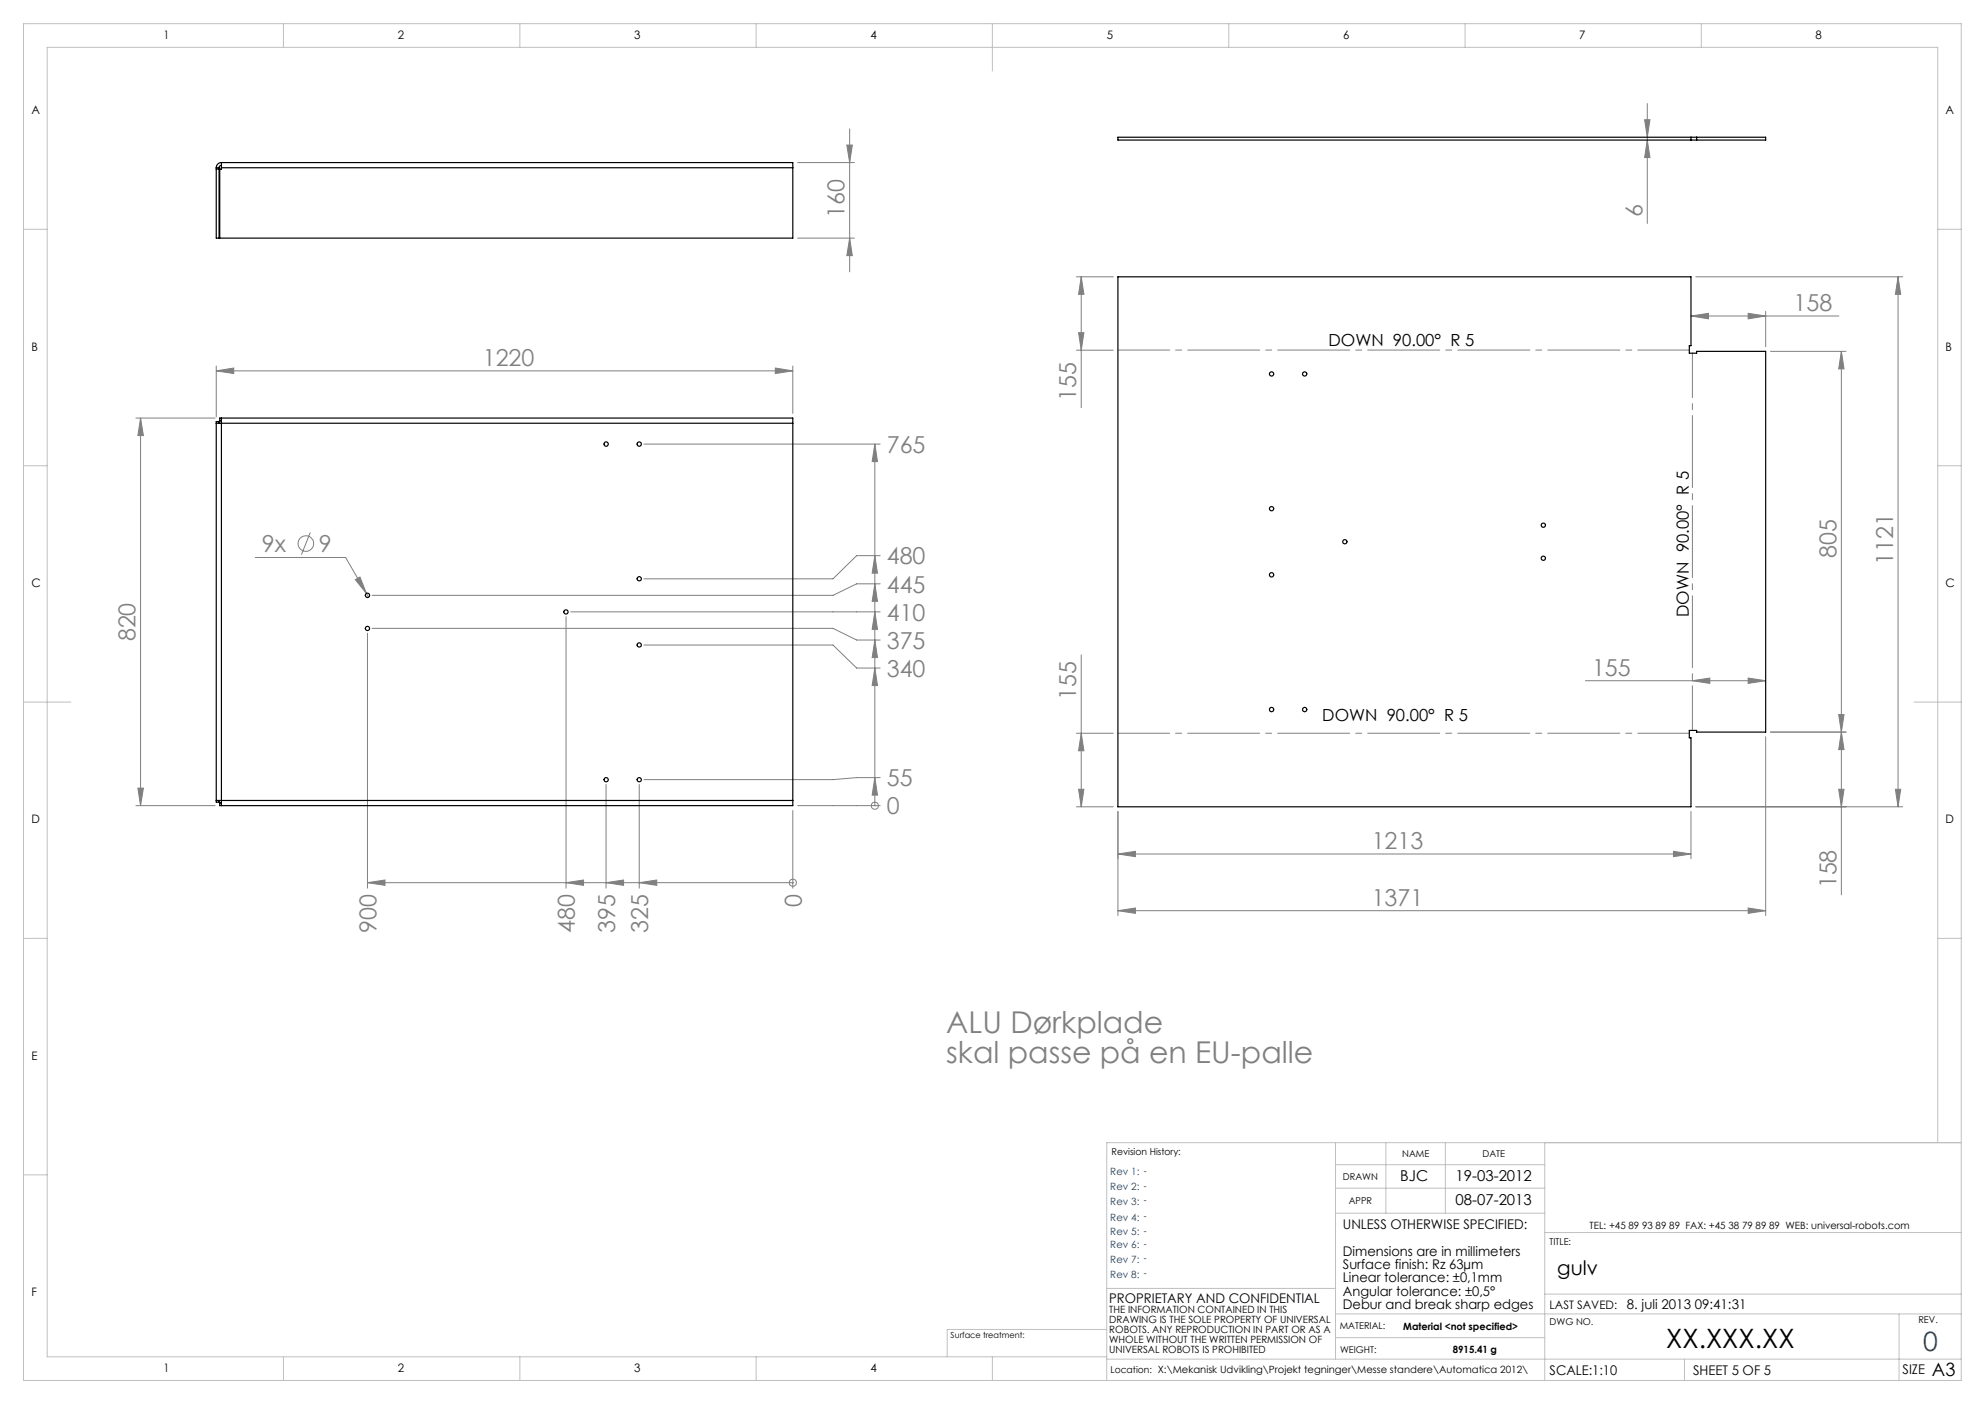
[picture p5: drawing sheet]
<svg xmlns="http://www.w3.org/2000/svg" width="420mm" height="297mm" viewBox="0 0 420 297" stroke-linecap="round" stroke-linejoin="round" font-family="sans-serif">
<g fill="none" stroke="#808080" stroke-width=".21">
<path d="M168.8 34.4h12M179.2 30.7h1.1l-.5 3.7zM179.8 27.3v30.2M348 25.3h1.1l-.6 3.7zM348.5 29.6l.6 3.7h-1.1zM348.5 21.9v25.4M168.8 50.4h12M179.8 50.4l.5 3.7h-1.1zM227.8 58.6h7.7M228.8 58.6l.5 3.7h-1.1zM228.8 58.6v27.7M358.8 58.6h43.8"/>
<path d="M401.6 58.6l.6 3.7h-1.2zM401.6 58.6v112.1M45.8 78.5l3.7-.6v1.1zM45.8 77.4v10.8M45.8 78.5h121.9M164 77.9l3.7 .6-3.7 .5zM167.7 77.4v10.1M227.8 74.1h7.7M228.2 70.4h1.1l-.5 3.7zM357.8 66.8l3.7-.5v1.1zM357.8 66.8h31.3M369.9 66.3l3.7 .5-3.7 .6z"/>
<path d="M373.6 65.9v7.4M374.6 74.3h16M389.6 74.3l.6 3.7h-1.2zM389.6 74.3v115M28.8 88.4h16.7M29.7 88.4v82M29.7 88.4l.6 3.7h-1.1zM136.2 93.9h50M185.1 93.9v76.5M185.1 93.9l.6 3.7h-1.2zM54 117.9h19.1l4.4 7.7M65.7 112.6l-1.9 4.7"/>
<path d="M185.1 117.5l.6 3.7h-1.2zM186.2 117.5h-4.9l-5.1 4.9h-40M75.2 122.6l1-.5 1.3 3.5zM77.5 125.6l.5 .7M77.8 133.9v54M78.7 132.9h97.5l5.1 2.5h4.9M119.8 130.5v57.4M120.8 129.4h65.4M136.2 136.5h40l5.1 4.8h4.9M185.1 135.4l.6 3.7h-1.2zM185.1 129.4l.6 3.7h-1.2zM185.1 123.5l.6 3.7h-1.2z"/>
<path d="M186.2 123.5h-4.9l-5.1 2.4h-97.5M228.8 138.5v32.2M185.1 141.3l.6 3.7h-1.2zM227.8 155.1h7.7M228.8 155.1l.5 3.7h-1.1zM335.5 144h38.1M358.1 144l3.7-.6v1.2zM369.9 143.4l3.7 .6-3.7 .6zM373.6 155.9v37.8M374.6 154.9h16M389 151.2h1.2l-.6 3.7zM389.6 154.9l.6 3.7h-1.2z"/>
<path d="M28.8 170.4h16.7M29.2 166.7h1.1l-.6 3.7zM128.2 165.9v22M135.3 165.9v22M167.7 171.4v16.5M168.8 170.4h17.4M185.1 170.4h.1M185.1 164.5l.6 3.7h-1.2zM186.2 164.5h-4.9l-5.1 .4h-40M227.8 170.7h7.7M228.2 167h1.1l-.5 3.7zM236.5 171.7v22"/>
<path d="M357.8 171.7v9.9M358.8 170.7h43.8M389 167h1.2l-.6 3.7zM401 167h1.2l-.6 3.7zM77.8 186.7h89.9M77.8 186.7l3.7-.5v1.1zM119.8 186.7l3.7-.5v1.1zM128.2 186.7l3.7-.5v1.1zM135.3 186.7l3.7-.5v1.1zM167.7 186.7h.1M236.5 192.6l3.7-.5v1.1zM236.5 180.7l3.7-.6v1.1z"/>
<path d="M236.5 192.6h137.1M236.5 180.7h121.3M354.1 180.1l3.7 .6-3.7 .5zM369.9 192.1l3.7 .5-3.7 .6z"/>
<circle cx="64.7" cy="115" r="1.65"/>
<circle cx="185.1" cy="170.4" r=".76"/>
<circle cx="167.8" cy="186.7" r=".76"/>
</g>
<path d="M358.1 74.7v79.8" fill="none" stroke="#808080" stroke-width=".21" stroke-dasharray="15.2 1.3 1.3 1.3" stroke-dashoffset="5.8"/>
<path d="M236.6 74.1h120.9M357.5 155.1h-120.9" fill="none" stroke="#808080" stroke-width=".21" stroke-dasharray="15.2 1.3 1.3 1.3" stroke-dashoffset="4.3"/>
<g fill="none" stroke="#c0c0c0" stroke-width=".21">
<path d="M5 5h410v287h-410zM60 5v5M110 5v5M160 5v5M210 5v10M260 5v5M310 5v5M360 5v5M5 48.5h5M410 48.5h5M5 98.5h5M410 98.5h5"/>
<path d="M5 148.5h10M405 148.5h10M5 198.5h5M410 198.5h5M5 248.5h5M282.6 246.4h44.2M282.6 251.4h44.2M282.6 256.6h44.2M282.6 241.7v45.8M293.2 241.7v14.9M305.8 241.7v14.9M326.8 241.7v50.4"/>
<path d="M410 241.7v-231.7h-400v277h224.2M414.9 241.7h-180.7v50.4M234.2 272.6h48.4M282.6 278h132.4M326.8 260.7h88.2M326.8 273.8h88.2M401.8 278v14.1M60 287v5M110 287v5M160 287v5M210 287v5M234.2 287.5h180.8"/>
<path d="M234.2 281.2h-33.8v5.8M282.6 283h44.2M356.4 287.5v4.6"/>
</g>
<g fill="#808080">
<path d="M185.1 164.5l.6 3.7h-1.2zM185.1 141.3l.6 3.7h-1.2zM185.1 135.4l.6 3.7h-1.2zM185.1 129.4l.6 3.7h-1.2zM185.1 123.5l.6 3.7h-1.2zM185.1 117.5l.6 3.7h-1.2zM185.1 93.9l.6 3.7h-1.2z"/>
<path d="M135.3 186.7l3.7-.5v1.1zM128.2 186.7l3.7-.5v1.1zM119.8 186.7l3.7-.5v1.1zM77.8 186.7l3.7-.5v1.1z"/>
<path d="M164 77.9l3.7 .6-3.7 .5zM45.8 78.5l3.7-.6v1.1zM369.9 192.1l3.7 .5-3.7 .6zM236.5 192.6l3.7-.5v1.1zM369.9 66.3l3.7 .5-3.7 .6zM357.8 66.8l3.7-.5v1.1z"/>
<path d="M75.2 122.6l2.3 3-1.3-3.5zM358.1 144l3.7-.6v1.2zM369.9 143.4l3.7 .6-3.7 .6z"/>
<path d="M236.5 180.7l3.7-.6v1.1zM354.1 180.1l3.7 .6-3.7 .5z"/>
<path d="M29.2 166.7h1.1l-.6 3.7zM29.7 88.4l.6 3.7h-1.1zM389 151.2h1.2l-.6 3.7zM389.6 74.3l.6 3.7h-1.2z"/>
<path d="M228.2 167h1.1l-.5 3.7zM228.8 155.1l.5 3.7h-1.1zM228.2 70.4h1.1l-.5 3.7zM228.8 58.6l.5 3.7h-1.1zM401 167h1.2l-.6 3.7zM401.6 58.6l.6 3.7h-1.2zM389 167h1.2l-.6 3.7zM389.6 154.9l.6 3.7h-1.2z"/>
<path d="M179.2 30.7h1.1l-.5 3.7zM179.8 50.4l.5 3.7h-1.1zM348 25.3h1.1l-.6 3.7zM348.5 29.6l.6 3.7h-1.1z"/>
</g>
<g fill="none" stroke="#000" stroke-width=".25">
<path d="M45.8 35.5h.6M45.8 35.5v14.9h.6v-14.9M45.8 35.8h.6M46.8 34.4h120.9v1.1M46.8 34.4v1.1M46.8 34.4a1.08 1.08 0 0 0-1 1.1M46.8 35l-.3 .1-.1 .4M46.8 35.5h120.9M46.8 35.5v.3h-.3v14.6h121.2v-14.9M236.5 29h137.1v.6h-137.1zM357.8 29v.6M359 29v.6"/>
<path d="M236.5 58.6h121.3v14.5h-.4v1.6h1.6v-.4h14.6v80.6h-14.6v-.4h-1.6v1.6h.4v14.6h-121.3zM45.8 89.5h1M46.4 89.5v-.3h-.6v80.5h.6v-.4M46.8 88.4v1.1M46.8 89h-.3v-.6h121.2v1.1M46.8 89.5v79.8M46.8 89.5h120.9M167.7 89.5v79.8M45.8 169.3h1M46.8 169.3v1.1M46.8 169.3h120.9M167.7 169.3v1.1h-121.2v-.6h.3"/>
<circle cx="269" cy="79.1" r=".45"/>
<circle cx="276.1" cy="79.1" r=".45"/>
<circle cx="128.3" cy="93.9" r=".46"/>
<circle cx="135.3" cy="93.9" r=".46"/>
<circle cx="269" cy="107.6" r=".45"/>
<circle cx="284.6" cy="114.6" r=".46"/>
<circle cx="326.5" cy="111.1" r=".45"/>
<circle cx="326.5" cy="118.1" r=".45"/>
<circle cx="77.7" cy="132.9" r=".45"/>
<circle cx="77.7" cy="125.9" r=".46"/>
<circle cx="119.8" cy="129.4" r=".45"/>
<circle cx="135.2" cy="122.4" r=".45"/>
<circle cx="135.2" cy="136.4" r=".45"/>
<circle cx="269" cy="121.6" r=".46"/>
<circle cx="269" cy="150.1" r=".46"/>
<circle cx="276.1" cy="150.1" r=".46"/>
<circle cx="128.3" cy="164.9" r=".45"/>
<circle cx="135.2" cy="164.9" r=".45"/>
</g>
<g font-size="6.3" fill="#808080">
<text x="200.2" y="218.5">ALU Dørkplade</text>
<text x="200.2" y="224.8">skal passe på en EU-palle</text>
</g>
<text font-size="5.6" x="352.6" y="285.2">XX.XXX.XX</text>
<text font-size="5.6" fill="#004080" x="406.9" y="285.8">0</text>
<g font-size="4.9" fill="#808080">
<text x="178.7" y="46.1" transform="rotate(-90 178.7 46.1)">160</text>
<text x="347.5" y="45.9" transform="rotate(-90 347.5 45.9)">6</text>
<text x="379.5" y="65.8">158</text>
<text x="102.2" y="77.3">1220</text>
<text x="227.7" y="84.9" transform="rotate(-90 227.7 84.9)">155</text>
<text x="187.6" y="95.8">765</text>
<text x="55.4" y="116.8">9x</text>
<text x="67.5" y="116.8">9</text>
<text x="187.6" y="119.4">480</text>
<text x="388.5" y="118.1" transform="rotate(-90 388.5 118.1)">805</text>
<text x="400.5" y="119.5" transform="rotate(-90 400.5 119.5)">1121</text>
<text x="187.6" y="125.3">445</text>
<text x="187.6" y="131.3">410</text>
<text x="28.7" y="135.7" transform="rotate(-90 28.7 135.7)">820</text>
<text x="187.6" y="137.2">375</text>
<text x="187.6" y="143.2">340</text>
<text x="336.8" y="142.9">155</text>
<text x="227.7" y="148.1" transform="rotate(-90 227.7 148.1)">155</text>
<text x="187.6" y="166.3">55</text>
<text x="187.6" y="172.3">0</text>
<text x="290.2" y="179.6">1213</text>
<text x="169.6" y="192" transform="rotate(-90 169.6 192)">0</text>
<text x="290.2" y="191.6">1371</text>
<text x="388.5" y="187.9" transform="rotate(-90 388.5 187.9)">158</text>
<text x="79.6" y="197.4" transform="rotate(-90 79.6 197.4)">900</text>
<text x="121.6" y="197.4" transform="rotate(-90 121.6 197.4)">480</text>
<text x="130.1" y="197.4" transform="rotate(-90 130.1 197.4)">395</text>
<text x="137.1" y="197.4" transform="rotate(-90 137.1 197.4)">325</text>
</g>
<text font-size="4.2" x="329.5" y="269.8">gulv</text>
<text font-size="3.9" x="408.8" y="291">A3</text>
<g font-size="3.5">
<text x="281.1" y="73.3">DOWN 90.00° R 5</text>
<text x="357.3" y="130.5" transform="rotate(-90 357.3 130.5)">DOWN 90.00° R 5</text>
<text x="279.8" y="152.4">DOWN 90.00° R 5</text>
</g>
<g font-size="3.2">
<text x="296.3" y="249.9">BJC</text>
<text x="308" y="249.9">19-03-2012</text>
<text x="308" y="254.9">08-07-2013</text>
</g>
<g font-size="2.8">
<text x="284.1" y="260">UNLESS OTHERWISE SPECIFIED:</text>
<text x="284.1" y="265.6">Dimensions are in millimeters</text>
<text x="284.1" y="268.5">Surface finish: Rz 63µm</text>
<text x="234.7" y="275.6">PROPRIETARY AND CONFIDENTIAL</text>
<text x="284.1" y="271.3">Linear tolerance: ±0,1mm</text>
<text x="284.1" y="274.1">Angular tolerance: ±0,5°</text>
<text x="284.1" y="276.9">Debur and break sharp edges</text>
<text x="344.2" y="276.9">8. juli 2013 09:41:31</text>
<text x="327.9" y="290.8">SCALE:1:10</text>
<text x="358.2" y="290.8">SHEET 5 OF 5</text>
<text x="402.6" y="290.7">SIZE</text>
</g>
<g font-size="2.5">
<text x="34.6" y="8.2">1</text>
<text x="84.2" y="8.2">2</text>
<text x="134.2" y="8.2">3</text>
<text x="184.2" y="8.2">4</text>
<text x="234.2" y="8.2">5</text>
<text x="284.2" y="8.2">6</text>
<text x="334.2" y="8.2">7</text>
<text x="384.2" y="8.2">8</text>
<text x="6.7" y="24.2">A</text>
<text x="411.7" y="24.2">A</text>
<text x="6.7" y="74.2">B</text>
<text x="411.7" y="74.2">B</text>
<text x="6.7" y="124.2">C</text>
<text x="411.7" y="124.2">C</text>
<text x="6.7" y="174.2">D</text>
<text x="411.7" y="174.2">D</text>
<text x="6.7" y="224.2">E</text>
<text x="6.7" y="274.2">F</text>
<text x="327.9" y="276.9">LAST SAVED:</text>
<text x="34.6" y="290.2">1</text>
<text x="84.2" y="290.2">2</text>
<text x="134.2" y="290.2">3</text>
<text x="184.2" y="290.2">4</text>
</g>
<g font-size="2.1" fill="#004080">
<text x="234.9" y="248.6">Rev 1:</text>
<text x="234.9" y="251.8">Rev 2:</text>
<text x="234.9" y="254.9">Rev 3:</text>
<text x="234.9" y="261.2">Rev 5:</text>
<text x="234.9" y="258.2">Rev 4:</text>
<text x="234.9" y="264.1">Rev 6:</text>
<text x="234.9" y="267.1">Rev 7:</text>
<text x="234.9" y="270.3">Rev 8:</text>
</g>
<g font-size="2.1">
<text x="336.3" y="260">TEL: +45 89 93 89 89 FAX: +45 38 79 89 89 WEB: universal-robots.com</text>
<text x="234.7" y="277.8">THE INFORMATION CONTAINED IN THIS</text>
<text x="234.7" y="280">DRAWING IS THE SOLE PROPERTY OF UNIVERSAL</text>
<text x="296.9" y="281.2">Material &lt;not specified&gt;</text>
<text x="234.7" y="282.1">ROBOTS. ANY REPRODUCTION IN PART OR AS A</text>
<text x="234.7" y="284.2">WHOLE WITHOUT THE WRITTEN PERMISSION OF</text>
<text x="234.7" y="286.3">UNIVERSAL ROBOTS IS PROHIBITED</text>
<text x="307.4" y="286.2">8915.41 g</text>
</g>
<g font-size="2">
<text x="235.2" y="244.3">Revision History:</text>
<text x="296.7" y="244.8">NAME</text>
<text x="313.7" y="244.8">DATE</text>
<text x="284.1" y="249.7">DRAWN</text>
<text x="285.4" y="254.6">APPR</text>
<text x="327.9" y="263.3">TITLE:</text>
<text x="283.5" y="281.2">MATERIAL:</text>
<text x="327.9" y="280.2">DWG NO.</text>
<text x="405.9" y="279.9">REV.</text>
<text x="283.5" y="286.2">WEIGHT:</text>
<text x="235" y="290.5">Location: X:\Mekanisk Udvikling\Projekt tegninger\Messe standere\Automatica 2012\</text>
</g>
<g font-size="1.8">
<text x="242" y="251.5">-</text>
<text x="242" y="248.3">-</text>
<text x="242" y="257.9">-</text>
<text x="242" y="254.6">-</text>
<text x="242" y="263.8">-</text>
<text x="242" y="261">-</text>
<text x="242" y="266.8">-</text>
<text x="242" y="270">-</text>
<text x="201.1" y="283.1">Surface treatment:</text>
</g>
</svg>
